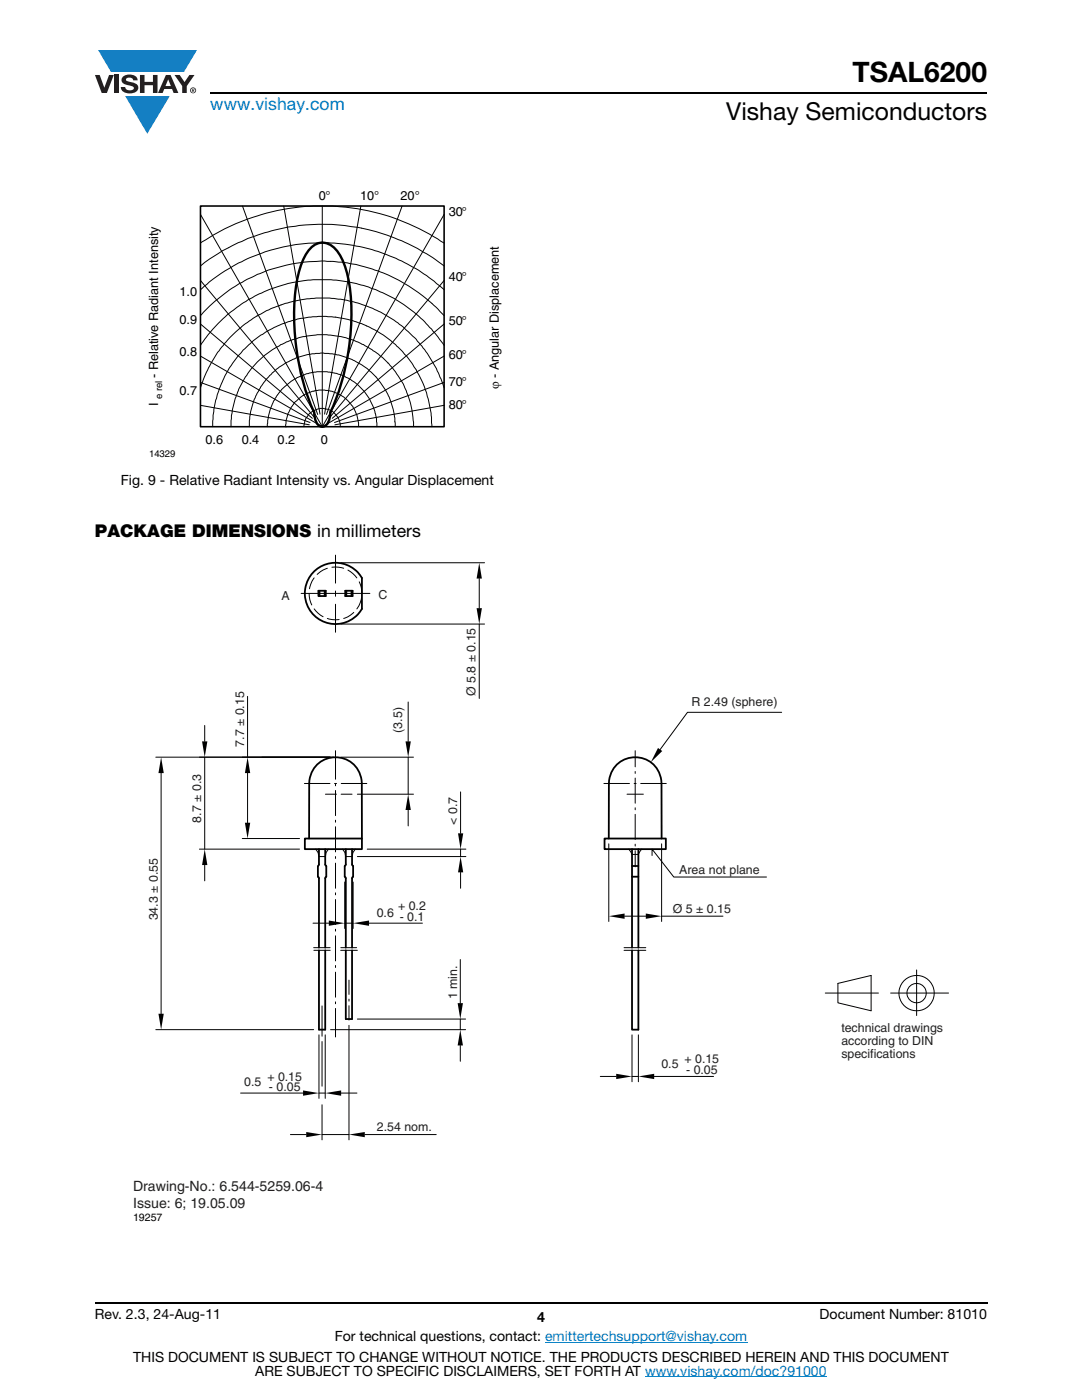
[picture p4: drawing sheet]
<svg xmlns="http://www.w3.org/2000/svg" width="216mm" height="279mm" viewBox="0 0 216 279" stroke-linecap="round" stroke-linejoin="round" font-family="sans-serif">
<g fill="#147fc3">
<path d="M19.6 10h19.7l-2.6 4.3h-1.1h-13.5z"/>
<path d="M25 19.2h8.9l-4.5 7.5z"/>
</g>
<g fill="#231f20">
<path d="M18.9 15h1l.9 2.5 1-2.5h.9l-1.4 3.6h-1z"/>
<path d="M22.9 15h.9v3.6h-.9z"/>
<path d="M24.6 15.3a2.1 2.1 0 0 1 2.8 .3l.1 .4h-.9a.79 .79 0 0 0-.7-.5 .79 .79 0 0 0-.8 .4l.3 .3 1 .2a1.08 1.08 0 0 1 1.2 1 1.08 1.08 0 0 1-1.1 1.2 1.73 1.73 0 0 1-2.4-1.2h.9a.96 .96 0 0 0 .8 .6 .96 .96 0 0 0 .9-.4 1.31 1.31 0 0 0-1.2-.6 1.03 1.03 0 0 1-1.1-.6 1.03 1.03 0 0 1 .2-1.1z"/>
<path d="M27.9 15h.9v1.3h1.7v-1.3h.9v3.6h-.9v-1.6h-1.7v1.6h-.9z"/>
<path d="M34.8 15h1.1l.9 1.4 1-1.4h1l-1.5 2.2v1.4h-.9v-1.4z"/>
<path d="M33.6 15.9l.5 1.3h-1.1zM33.1 15l-1.6 3.6h1l.3-.8h1.5l.3 .8h1l-1.6-3.6z"/>
<path d="M38.1 18a.46 .46 0 0 1 .9 0 .46 .46 0 0 1-.9 0zM37.9 18a.6 .6 0 0 0 1.2 0 .6 .6 0 0 0-1.2 0z"/>
<path d="M38.4 17.8h.2v.2h-.2zM38.3 17.7v.7h.1v-.3l.4 .3-.2-.3 .2-.2-.1-.2z"/>
</g>
<path d="M42 18.6h155M18.9 260h178.1" fill="none" stroke="#000" stroke-width=".36"/>
<path d="M108.8 267.9h40.3M128.7 274.8h36.3" fill="none" stroke="#007ec4" stroke-width=".2"/>
<path d="M29.4 37.7h70.7v54h-70.7z" fill="#fff"/>
<path d="M40 41.1h48.6v44.1h-48.6z" fill="none" stroke="#000" stroke-width=".32"/>
<g fill="none" stroke="#000" stroke-width=".2">
<path d="M40 57.8a35.8 35.8 0 0 1 9.9-6.4 36 36 0 0 1 17.5-2.8 36 36 0 0 1 21.2 9.2M40 56l22.6 27.2M40 42.8l24.3 42.4M40 48.5a44.1 44.1 0 0 1 22.6-7.4h3.8a43.7 43.7 0 0 1 22.2 7.4M48.4 41.1l15 41.6M56.6 41.1l7.3 41.5M64.3 41.1v44.1M72 41.1l-7.2 41.5M80.2 41.1l-15.1 41.6M88.6 53.1a39.9 39.9 0 0 0-31.1-7.8 42.5 42.5 0 0 0-13.6 5.1l-2.5 1.5-1.4 1.2M88.6 42.8l-24.3 42.4M88.6 56l-22.7 27.2"/>
<path d="M40 68.9a29 29 0 0 1 22.5-13.1h3.6a28.9 28.9 0 0 1 10.2 2.6l2.3 1.2a29.6 29.6 0 0 1 10 9.3M40 77.4l1.6-4 1.8-3.1a25.7 25.7 0 0 1 8.6-7.6l1.2-.7a27.3 27.3 0 0 1 9.9-2.5h2.7a27.3 27.3 0 0 1 10.2 2.8l2.6 1.6a25.2 25.2 0 0 1 6.7 6.6l1.8 3.1 1.5 3.8M40 76.3l21.9 8M40 64.7l22.3 18.8M40 71.1l24.3 14.1M88.6 63a32.7 32.7 0 0 0-48.6 0M88.6 71.1l-24.3 14.1M88.6 64.7l-22.3 18.8M88.6 76.3l-21.9 8M40 80.9l21.7 3.9M42.4 85.2a22.6 22.6 0 0 1 1.3-7.2l1.1-2.8 .8-1.4a22.6 22.6 0 0 1 8.1-7.9 24.2 24.2 0 0 1 6.8-2.4 18.7 18.7 0 0 1 6.9-.1 21 21 0 0 1 9.1 3.5l1.5 1.1a23.3 23.3 0 0 1 4.2 4.5l1.3 2.1a19.3 19.3 0 0 1 2 5.2l.5 2.7 .2 2.7M46.1 85.2l.1-2.2 .7-3.5a18.4 18.4 0 0 1 16.4-12.7h1.9a18.5 18.5 0 0 1 11.1 4.5l1.1 1.1a18 18 0 0 1 5.1 12.8"/>
<path d="M57 85.2h.1M60.7 85.2a3.7 3.7 0 0 1 5.7-3 3.9 3.9 0 0 1 1.6 3M71.5 85.2a7.4 7.4 0 0 0-2.5-5.6 8.1 8.1 0 0 0-4.2-1.8h-1.2a8.3 8.3 0 0 0-3.9 1.6l-.6 .7a7.7 7.7 0 0 0-2.1 5.1M75.2 85.2a11.1 11.1 0 0 0-9.9-11l-2.3 .1a11 11 0 0 0-9.7 10.9M78.9 85.2a14.8 14.8 0 0 0-11.3-14.4 14.7 14.7 0 0 0-17.8 13.1v1.3M88.6 80.9l-21.8 3.9"/>
</g>
<path d="M62.6 82.2a47.5 47.5 0 0 1-3.3-26.5 11.2 11.2 0 0 1 3.1-6.6 3.2 3.2 0 0 1 4.6 .6 13.9 13.9 0 0 1 2.7 7 47.6 47.6 0 0 1-3.8 25.6M62.7 82.2a2.67 2.67 0 0 0 1.5 3h.2a2.05 2.05 0 0 0 1.5-2.2v-.7" fill="none" stroke="#000" stroke-width=".48"/>
<path d="M26.5 110.7h162.9v133.5h-162.9z" fill="#fff"/>
<g fill="none" stroke="#000" stroke-width=".2">
<path d="M60.1 118.4h13.7M61.7 118.4l.1 1.3 .4 1M62.7 115.3l-.4 .7-.5 1.5M65.3 113.4l-.8 .3-1.2 .9M66.2 113.2h1.4l1 .2M66.9 110.8v5.6M66.9 117.9v1.1M68 112.3h28.7M69.4 113.8l1 .7 .8 .8M71.7 116.1l.4 1.1 .1 1.2M72.1 119.3l-.2 1-.7 1.2M95.6 115.5v5.9"/>
<path d="M49.4 139v12.1M62.7 121.5l.8 .9 1 .7M65.3 123.4l1 .3 1.4-.1M66.9 120.6v5.6M68 124.5h28.7M70.6 122.2l-1.2 .9-.8 .3M95.6 124.5v14.9M31.1 151.1h35.4M32.1 154.3v48M40.8 144.8v3.2M40.8 151.1v18.4M49.4 154.3v9.9"/>
<path d="M60.7 156.4h5.1M64.9 158.5h2.2M66.8 156.4h.4M66.9 149.8v5.7M66.9 156.4v.4M66.9 157.8v5M68 151.1h14.5M68.1 158.5h2.1M68.1 156.4h5.1M71.3 158.5h11.2M81.4 140.1v7.9M81.4 151.1v7.4"/>
<path d="M91.9 158v8.3M120.5 156.4h5.1M125.1 158.5h3.3M126.5 156.4h.4M126.7 149.8v3.2M126.7 154v.4M126.7 155.3v5M127.8 156.4h5.1M156 142.2h-18.8l-5.5 7.4M39.8 169.5h20M40.8 172.6v3.2M48.3 167.3h11.5"/>
<path d="M63 169.5l.4 .6 .2 .8h1.3l.2-.8 .4-.6M66.9 163.7v.4M66.9 165v5M66.9 170.9v.4M66.9 172.3v5M66.9 178.2v.4M66.9 179.5v5M68.3 169.5l.5 .6 .2 .8h1.2l.3-.8 .4-.6M68.8 176v9.3M70.5 176v9.3M71.3 170.9h21.7M73.3 169.5h19.7"/>
<path d="M81.4 161.7v3.1M91.9 169.5v1.4M91.9 174.1v3.2M121.5 168.4v15.5M125.5 169.5l.6 1h1.3l.6-1M126.7 161.2v.4M126.7 162.5v5M126.7 168.5v.4M126.7 169.8v3.2M130.1 170.7v-1.2l4.4 5.5h18.4M132 168.4v15.5M62.5 184.2h3.1"/>
<path d="M62.6 189.1h3.3M62.6 189.7h3.3M66.9 185.4v.4M66.9 186.8v5M66.9 192.7v.4M66.9 194v5M66.9 199.9v.4M68 189.7h3.3M68 189.1h3.2M68.8 184.2h1.7M69.6 195.6v2.9M69.6 199.4v.4"/>
<path d="M73.6 184.2h10.7M91.8 191.5v8.7M124.5 189.7h4.4M124.5 189.1h4.4M124.6 182.8h4.3M132 182.8h12.3M164.7 198.2h10.6M167.2 196.3l6.6-1.6v7l-6.6-1.6zM177.7 198.2h11.6M182.9 193.6v9.1M31.1 205.5h31.5M48 218.1h12.5"/>
<path d="M63.6 218.1h1.3M63.6 206.5v12.7M64.3 200.8v6M64.3 207.9v8.9M64.9 206.5v12.7M66 205.5h26.9M66.9 201.3v5.7M68.1 218.1h3.1M69.6 200.7v2.9M69.6 204.6v22.9M71.3 203.4h21.6M91.8 203.4v2.1"/>
<path d="M91.8 208.6v3.2M119.8 214.8h3.2M126.1 214.8h1.3M126.1 206.5v9.4M127.4 206.5v9.4M130.5 214.8h11.9M58 226.4h3.1M64.3 220.5v7M64.3 226.4h5.3M72.8 226.4h14.2"/>
<circle cx="182.9" cy="198.2" r="3.5"/>
<circle cx="182.9" cy="198.2" r="1.93"/>
</g>
<g fill="#000">
<path d="M95.6 112.3l.6 3.2h-1.1zM95.1 121.4h1.1l-.6 3.1zM32.1 151.1l.6 3.2h-1.1zM40.3 148h1.1l-.6 3.1zM49.4 151.1l.5 3.2h-1zM80.9 148h1.1l-.6 3.1zM131.3 149.3l.8 .6-2.2 2.2zM40.8 169.5l.6 3.1h-1.1zM48.9 164.2h1l-.5 3.1zM81.4 158.5l.6 3.2h-1.1zM91.9 170.9l.5 3.2h-1zM91.4 166.3h1l-.5 3.2z"/>
<path d="M65.6 183.7l3.2 .5-3.2 .6zM70.5 184.2l3.1-.5v1.1zM121.5 182.8l3.1-.5v1.1zM128.9 182.3l3.1 .5-3.1 .6zM31.6 202.3h1.1l-.6 3.2zM60.5 217.6l3.1 .6-3.1 .5zM64.9 218.2l3.2-.6v1.1zM91.8 205.5l.6 3.1h-1.1zM91.3 200.2h1.1l-.6 3.2zM123 214.3l3.1 .5-3.1 .6zM127.4 214.8l3.1-.5v1.1zM61.1 225.9l3.2 .5-3.2 .6z"/>
<path d="M69.6 226.4l3.2-.5v1.1z"/>
</g>
<g fill="none" stroke="#000" stroke-width=".36">
<path d="M63 113.8a6.1 6.1 0 0 1 9.2 1.5v6.2a6.1 6.1 0 0 1-9.2 1.6 6.1 6.1 0 0 1 0-9.3zM63.5 117.9h1.5v1.1h-1.5zM63.7 117.9v1.1M64.8 117.9v1.1M68.9 117.9h1.5v1.1h-1.5zM69.1 117.9v1.1M70.1 117.9v1.1M60.8 167.3h11.4v2.2h-11.4zM61.7 167.3v-10.9a5.2 5.2 0 0 1 5.2-5.3 5.2 5.2 0 0 1 5.3 5.3v10.9M63.6 169.5v3l-.2 .3v2.2l.2 .3v13.8M64.9 169.5v3l.2 .3v2.2l-.2 .3v13.8M69 169.5v3l-.2 .3v2.2l.2 .3v13.8"/>
<path d="M70.2 169.5v3l.3 .3v2.2l-.3 .3v13.8M120.6 167.3h12.3v2.2h-12.3zM121.5 167.3v-10.9a5.2 5.2 0 0 1 5.2-5.3 5.2 5.2 0 0 1 5.3 5.3v10.9M126.1 172.8h1.3M126.1 175h1.3M126.1 169.5v19.6M127.4 169.5v19.6M63.6 189.7v15.8h1.3v-15.8M69 189.7v13.7h1.2v-13.7M126.1 189.7v15.8h1.3v-15.8"/>
</g>
<text font-size="5.6" x="170.1" y="16.4">TSAL6200</text>
<text font-size="4.9" x="144.9" y="24">Vishay Semiconductors</text>
<text font-size="3.5" fill="#007ec4" x="42" y="21.9">www.vishay.com</text>
<text font-size="3.5" x="18.9" y="107.2">PACKAGE DIMENSIONS in millimeters</text>
<g font-size="2.8">
<text x="24.1" y="96.8">Fig. 9 - Relative Radiant Intensity vs. Angular Displacement</text>
<text x="18.9" y="263.3">Rev. 2.3, 24-Aug-11</text>
<text x="107.2" y="263.8">4</text>
<text x="163.6" y="263.3">Document Number: 81010</text>
<text x="66.8" y="267.7">For technical questions, contact: emittertechsupport@vishay.com</text>
<text x="26.5" y="271.7">THIS DOCUMENT IS SUBJECT TO CHANGE WITHOUT NOTICE. THE PRODUCTS DESCRIBED HEREIN AND THIS DOCUMENT</text>
<text x="50.9" y="274.6">ARE SUBJECT TO SPECIFIC DISCLAIMERS, SET FORTH AT www.vishay.com/doc?91000</text>
</g>
<g font-size="2.8" fill="#231f20">
<text x="26.6" y="237.8">Drawing-No.: 6.544-5259.06-4</text>
<text x="26.6" y="241.2">Issue: 6; 19.05.09</text>
</g>
<g font-size="2.5">
<text x="63.6" y="39.9">0°</text>
<text x="71.9" y="39.9">10°</text>
<text x="79.9" y="39.9">20°</text>
<text x="89.5" y="43">30°</text>
<text x="35.8" y="59">1.0</text>
<text x="89.5" y="56.1">40°</text>
<text x="35.8" y="64.7">0.9</text>
<text x="89.5" y="64.9">50°</text>
<text x="35.8" y="71.1">0.8</text>
<text x="89.5" y="71.7">60°</text>
<text x="31.5" y="75.5" transform="rotate(-90 31.5 75.5)">- Relative Radiant Intensity</text>
<text x="89.5" y="77.1">70°</text>
<text x="99.5" y="77.7" transform="rotate(-90 99.5 77.7)">ϕ - Angular Displacement</text>
<text x="31.5" y="81" transform="rotate(-90 31.5 81)">I</text>
<text x="35.8" y="78.8">0.7</text>
<text x="89.5" y="81.6">80°</text>
<text x="41" y="88.5">0.6</text>
<text x="48.2" y="88.5">0.4</text>
<text x="55.4" y="88.5">0.2</text>
<text x="64" y="88.5">0</text>
</g>
<g font-size="2.5" fill="#231f20">
<text x="56.2" y="119.7">A</text>
<text x="75.5" y="119.6">C</text>
<text x="94.9" y="138.9" transform="rotate(-90 94.9 138.9)">Ø 5.8 ± 0.15</text>
<text x="138" y="141">R 2.49 (sphere)</text>
<text x="48.7" y="149" transform="rotate(-90 48.7 149)">7.7 ± 0.15</text>
<text x="80.2" y="146.2" transform="rotate(-90 80.2 146.2)">(3.5)</text>
<text x="40.2" y="164.2" transform="rotate(-90 40.2 164.2)">8.7 ± 0.3</text>
<text x="91.2" y="164.6" transform="rotate(-90 91.2 164.6)">&lt; 0.7</text>
<text x="135.5" y="174.5">Area not plane</text>
<text x="31.5" y="183.7" transform="rotate(-90 31.5 183.7)">34.3 ± 0.55</text>
<text x="75.2" y="183">0.6</text>
<text x="79.4" y="181.6">+ 0.2</text>
<text x="79.8" y="183.8">- 0.1</text>
<text x="134.2" y="182.1">Ø 5 ± 0.15</text>
<text x="91.2" y="199.4" transform="rotate(-90 91.2 199.4)">1 min.</text>
<text x="167.9" y="206">technical drawings</text>
<text x="167.9" y="208.6">according to DIN</text>
<text x="53.3" y="215.7">+ 0.15</text>
<text x="132" y="213.2">0.5</text>
<text x="136.6" y="212.2">+ 0.15</text>
<text x="136.9" y="214.3">- 0.05</text>
<text x="167.9" y="211.2">specifications</text>
<text x="48.7" y="216.7">0.5</text>
<text x="53.7" y="217.8">- 0.05</text>
<text x="75.2" y="225.8">2.54 nom.</text>
</g>
<text font-size="2.1" x="26.6" y="243.7">19257</text>
<g font-size="1.9">
<text x="32.4" y="79.7" transform="rotate(-90 32.4 79.7)">e rel</text>
<text x="29.7" y="91.3">14329</text>
</g>
</svg>
